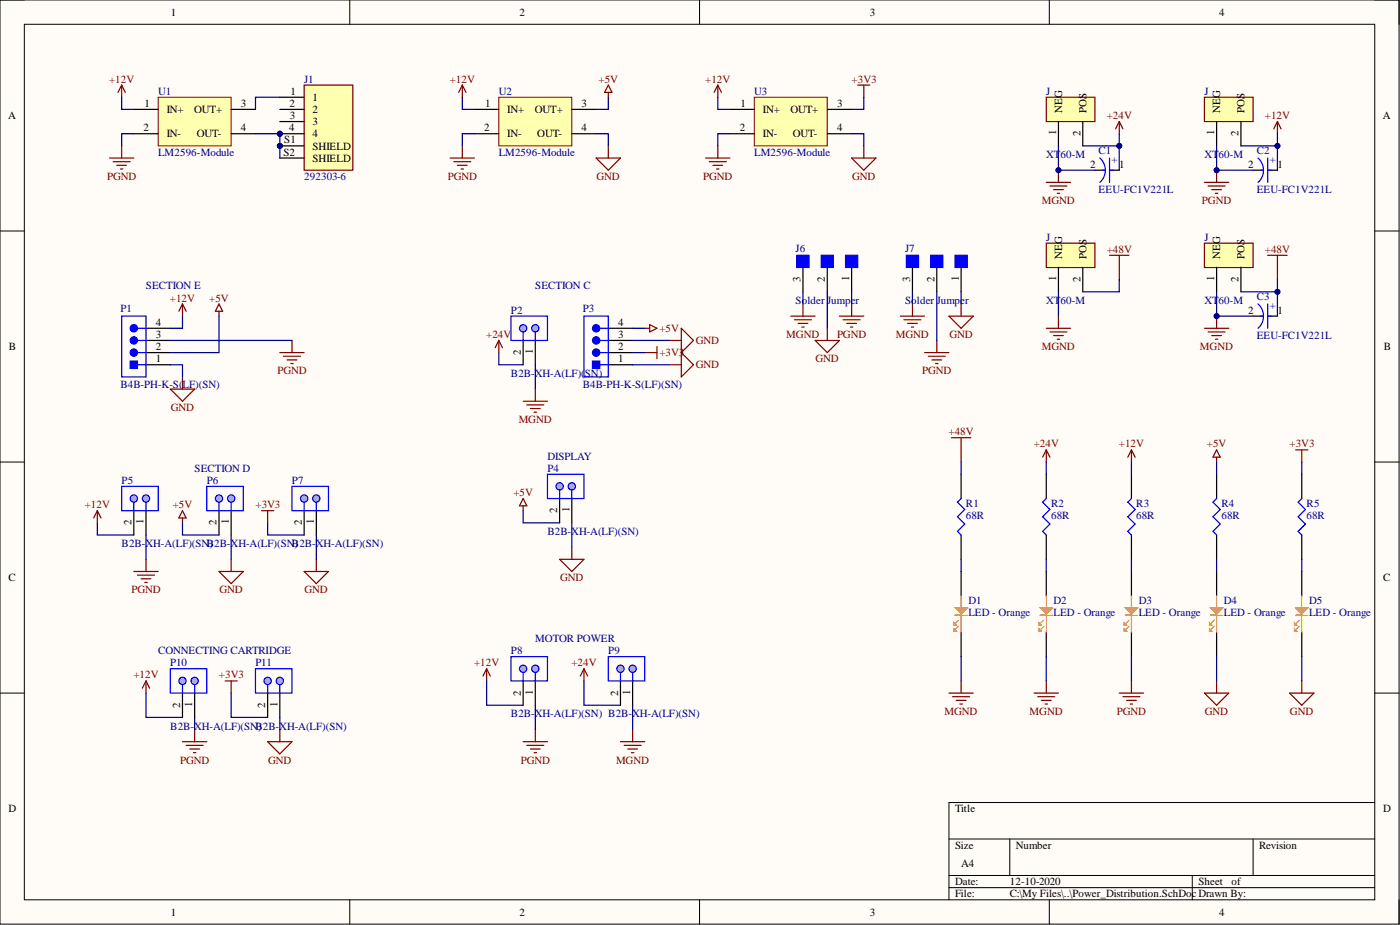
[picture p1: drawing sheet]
# Altium project Power_Distribution.PrjPcb
1 sheet, 34 parts. Net scope: global (net labels, ports and power ports of the same name join across sheets).
Board file: Power_Distribution.PcbDoc

## Sheet Power_Distribution.SchDoc
size A4

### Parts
(Parts that share a designator on the sheet are numbered #1, #2 ... from top to bottom, then left to right.)
C1  EEU-FC1V221L  [FP-EEU-FC1V221L-MFG]
C2  EEU-FC1V221L  [FP-EEU-FC1V221L-MFG]
C3  EEU-FC1V221L  [FP-EEU-FC1V221L-MFG]
D1  LED - Orange  [LED0603-Orange]
D2  LED - Orange  [LED0603-Orange]
D3  LED - Orange  [LED0603-Orange]
D4  LED - Orange  [LED0603-Orange]
D5  LED - Orange  [LED0603-Orange]
J1  292303-6  [TE_292303-6]
J6  Solder Jumper  [Solder Jumper]
J7  Solder Jumper  [Solder Jumper]
J#1  XT60-M  [AMASS_XT60-M]
J#2  XT60-M  [AMASS_XT60-M]
J#3  XT60-M  [AMASS_XT60-M]
J#4  XT60-M  [AMASS_XT60-M]
P1  B4B-PH-K-S(LF)(SN)  [JST-B4B-PH-K-S_V]
P2  B2B-XH-A(LF)(SN)  [JST-B2B-XH-A_V]
P3  B4B-PH-K-S(LF)(SN)  [JST-B4B-PH-K-S_V]
P4  B2B-XH-A(LF)(SN)  [JST-B2B-XH-A_V]
P5  B2B-XH-A(LF)(SN)  [JST-B2B-XH-A_V]
P6  B2B-XH-A(LF)(SN)  [JST-B2B-XH-A_V]
P7  B2B-XH-A(LF)(SN)  [JST-B2B-XH-A_V]
P8  B2B-XH-A(LF)(SN)  [JST-B2B-XH-A_V]
P9  B2B-XH-A(LF)(SN)  [JST-B2B-XH-A_V]
P10  B2B-XH-A(LF)(SN)  [JST-B2B-XH-A_V]
P11  B2B-XH-A(LF)(SN)  [JST-B2B-XH-A_V]
R1  68R  [68R 0603]
R2  68R  [68R 0603]
R3  68R  [68R 0603]
R4  68R  [68R 0603]
R5  68R  [68R 0603]
U1  LM2596-Module  [LM2596-FP]
U2  LM2596-Module  [LM2596-FP]
U3  LM2596-Module  [LM2596-FP]

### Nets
+3V3: P3.2 P7.2 P11.2 R5.2 U3.3(OUT+)
+5V: P1.2 P3.4 P4.2 P6.2 R4.2 U2.3(OUT+)
+12V: C2.1(C) J#2.2(POS) P1.4 P5.2 P8.2 P10.2 R3.2 U1.1(IN+) U2.1(IN+) U3.1(IN+)
+24V: C1.1(C) J#1.2(POS) P2.2 P9.2 R2.2
+48V: C3.1(C) J#3.2(POS) J#4.2(POS) R1.2
GND: D4.1(Cathode) D5.1(Cathode) J6.2 J7.1 P1.1 P3.1 P3.3 P4.1 P6.1 P7.1 P11.1 U2.4(OUT-) U3.4(OUT-)
MGND: C1.2(A) C3.2(A) D1.1(Cathode) D2.1(Cathode) J6.3 J7.3 J#1.1(NEG) J#3.1(NEG) J#4.1(NEG) P2.1 P9.1
PGND: C2.2(A) D3.1(Cathode) J6.1 J7.2 J#2.1(NEG) P1.3 P5.1 P8.1 P10.1 U1.2(IN-) U2.2(IN-) U3.2(IN-)
NetD1_2: D1.2(Anode) R1.1
NetD2_2: D2.2(Anode) R2.1
NetD3_2: D3.2(Anode) R3.1
NetD4_2: D4.2(Anode) R4.1
NetD5_2: D5.2(Anode) R5.1
NetJ1_1: J1.1 U1.3(OUT+)
NetJ1_4: J1.4 J1.S1(SHIELD) J1.S2(SHIELD) U1.4(OUT-)

Not connected (* = marked no-connect by the designer): J1 2 3

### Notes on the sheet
- (near P1) SECTION E
- SECTION C
- (near P4) DISPLAY
- (near P6) SECTION D
- MOTOR POWER
- CONNECTING CARTRIDGE
